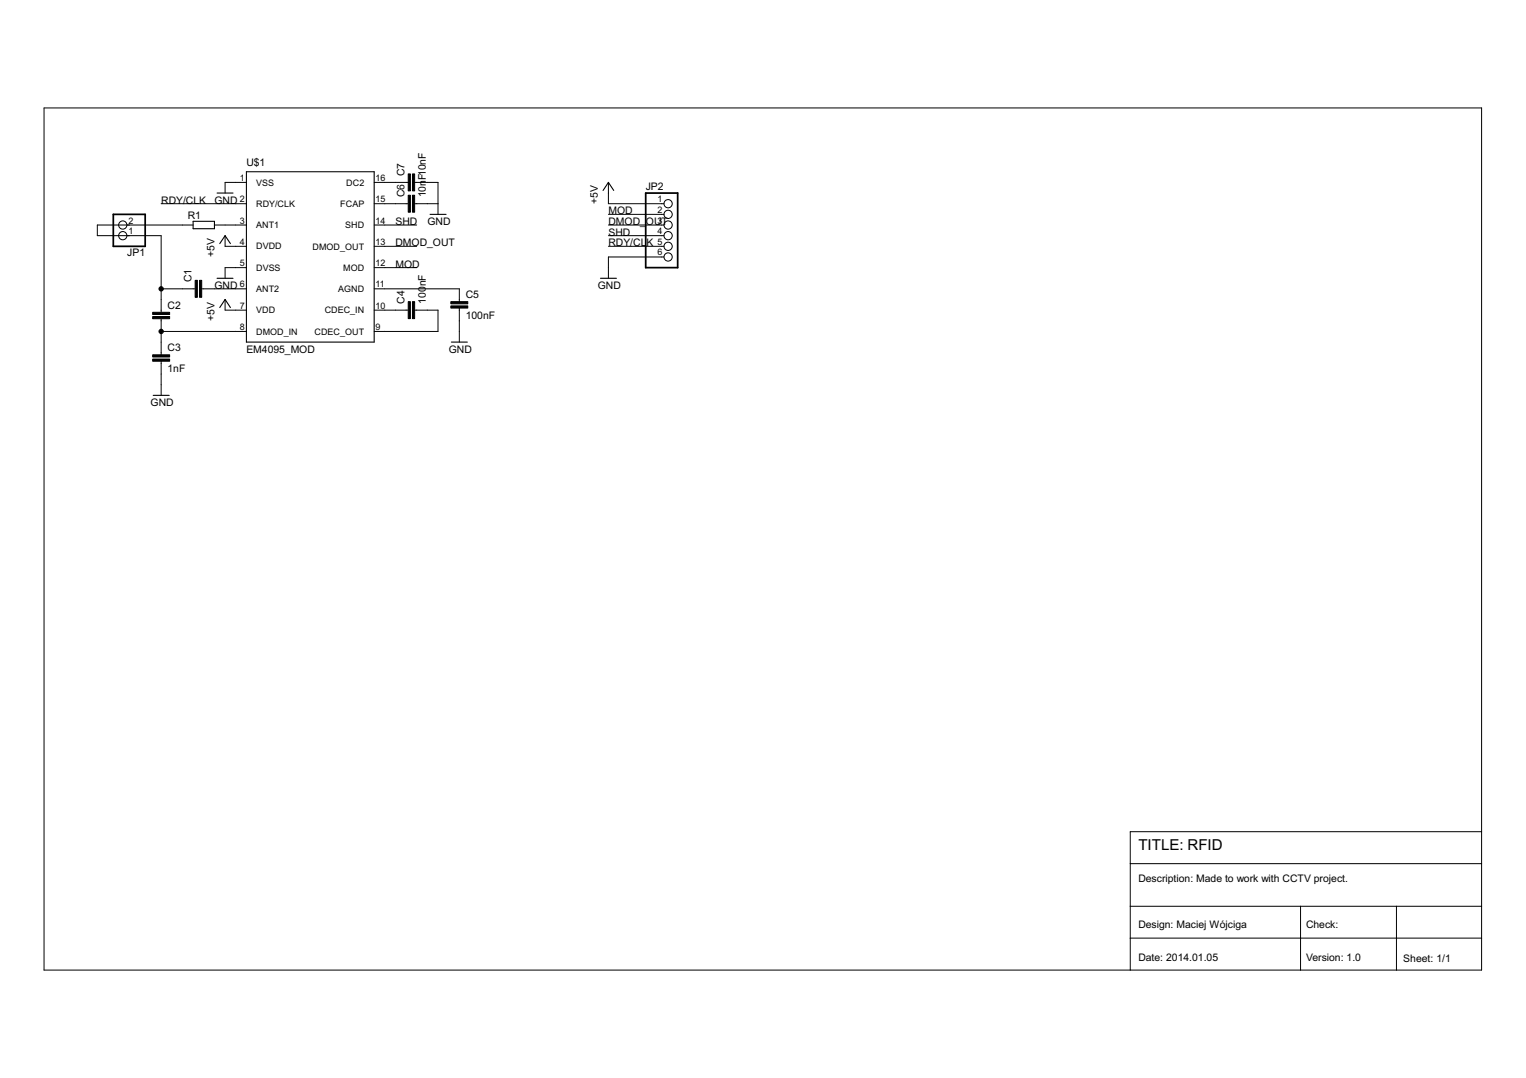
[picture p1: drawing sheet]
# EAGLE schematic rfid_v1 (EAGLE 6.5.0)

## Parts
C1  2nF  C-EU025-024X044  [C025-024X044]
C2  47pF  C-EU025-024X044  [C025-024X044]
C3  1nF  C-EU025-024X044  [C025-024X044]
C4  100nF  C-EU025-024X044  [C025-024X044]
C5  100nF  C-EU025-024X044  [C025-024X044]
C6  10nF  C-EU025-024X044  [C025-024X044]
C7  10nF  C-EU025-024X044  [C025-024X044]
JP1  PINHD-1X2  [1X02]
JP2  PINHD-1X6/90  [1X06/90]
R1  100R  R-EU_0207/10  [0207/10]
U$1  EM4095_MOD  [SO16]

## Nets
+5V: JP2.1 U$1.4(DVDD) U$1.7(VDD)
DMOD_OUT: JP2.3 U$1.13(DMOD_OUT)
GND: C3.2 C5.2 C6.2 C7.2 JP2.6 U$1.1(VSS) U$1.5(DVSS)
MOD: JP2.2 U$1.12(MOD)
N$1: C2.2 C3.1 U$1.8(DMOD_IN)
N$2: C1.2 U$1.6(ANT2)
N$4: R1.2 U$1.3(ANT1)
N$5: C1.1 C2.1 JP1.1 JP1.2 R1.1
N$6: C4.1 U$1.10(CDEC_IN)
N$7: C4.2 U$1.9(CDEC_OUT)
N$8: C5.1 U$1.11(AGND)
N$12: C7.1 U$1.16(DC2)
N$13: C6.1 U$1.15(FCAP)
RDY/CLK: JP2.5 U$1.2(RDY/CLK)
SHD: JP2.4 U$1.14(SHD)

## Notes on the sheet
- TITLE: RFID
- Description: Made to work with CCTV project.
- Design: Maciej Wójciga | Check:
- Date: 2014.01.05 | Version: 1.0 | Sheet: 1/1
